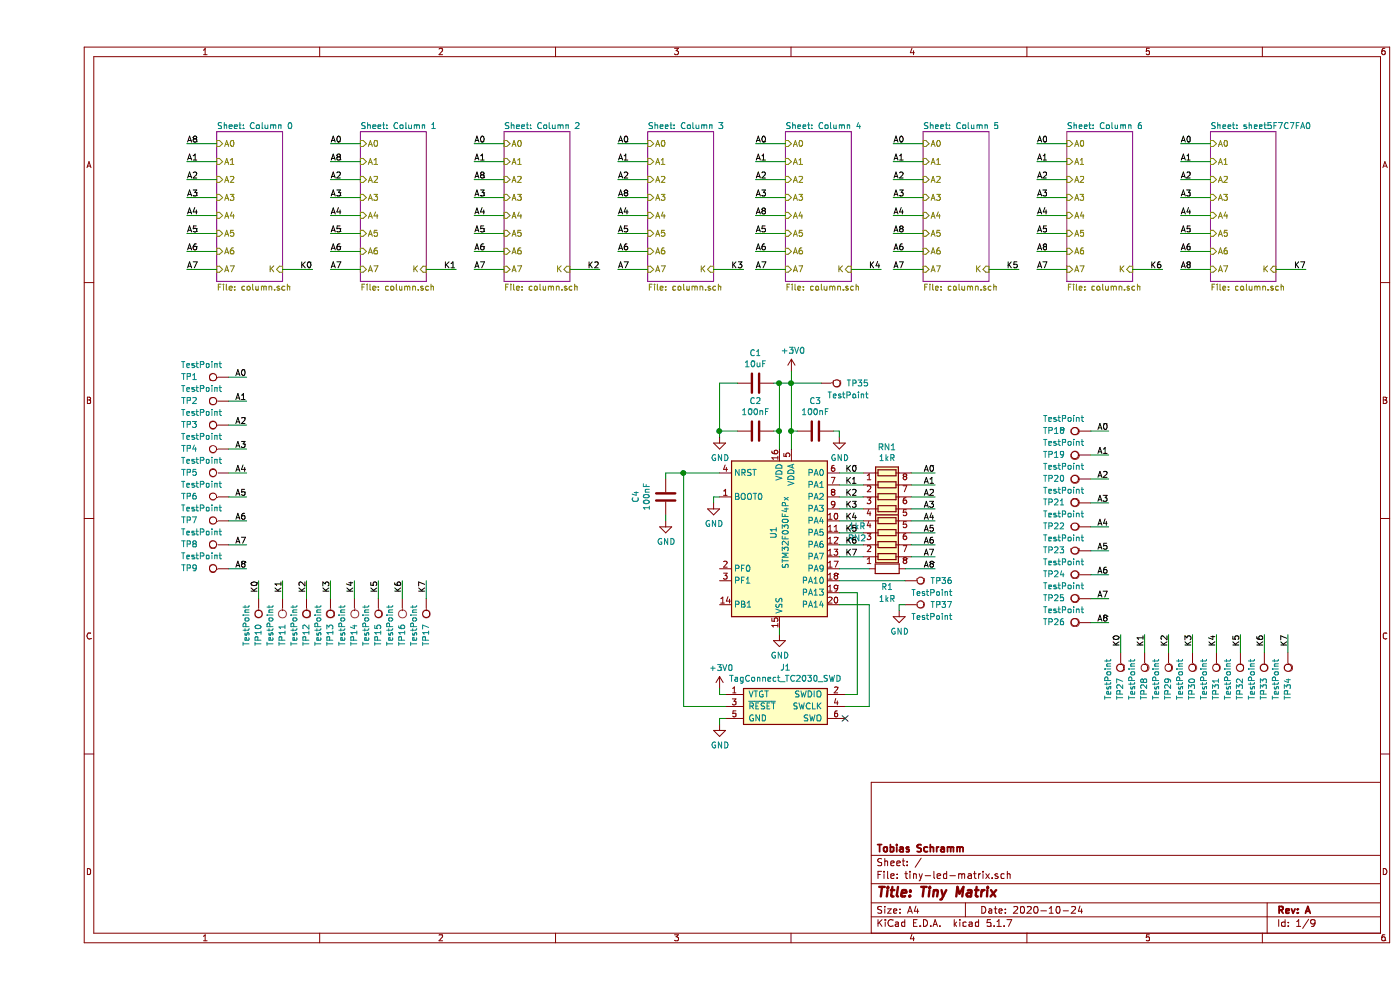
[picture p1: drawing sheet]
EESchema Schematic File Version 4
EELAYER 30 0
EELAYER END
$Descr A4 11693 8268
encoding utf-8
Sheet 1 9
Title "Tiny Matrix"
Date "2020-10-24"
Rev "A"
Comp "Tobias Schramm"
Comment1 ""
Comment2 ""
Comment3 ""
Comment4 ""
$EndDescr
$Sheet
S 1500 1100 550  1250
U 5F7BF8EE
F0 "Column 0" 50
F1 "column.sch" 50
F2 "A0" I L 1500 1200 50 
F3 "A1" I L 1500 1350 50 
F4 "A2" I L 1500 1500 50 
F5 "A3" I L 1500 1650 50 
F6 "A4" I L 1500 1800 50 
F7 "A5" I L 1500 1950 50 
F8 "A6" I L 1500 2100 50 
F9 "A7" I L 1500 2250 50 
F10 "K" I R 2050 2250 50 
$EndSheet
Wire Wire Line
	1500 1200 1250 1200
Text Label 1250 1200 0    50   ~ 0
A8
Wire Wire Line
	1500 1350 1250 1350
Text Label 1250 1350 0    50   ~ 0
A1
Wire Wire Line
	1500 1500 1250 1500
Text Label 1250 1500 0    50   ~ 0
A2
Wire Wire Line
	1500 1650 1250 1650
Text Label 1250 1650 0    50   ~ 0
A3
Wire Wire Line
	1500 1800 1250 1800
Text Label 1250 1800 0    50   ~ 0
A4
Wire Wire Line
	1500 1950 1250 1950
Text Label 1250 1950 0    50   ~ 0
A5
Wire Wire Line
	1500 2100 1250 2100
Text Label 1250 2100 0    50   ~ 0
A6
Wire Wire Line
	1500 2250 1250 2250
Text Label 1250 2250 0    50   ~ 0
A7
Wire Wire Line
	2050 2250 2300 2250
Text Label 2300 2250 2    50   ~ 0
K0
$Sheet
S 2700 1100 550  1250
U 5F7C0ACE
F0 "Column 1" 50
F1 "column.sch" 50
F2 "A0" I L 2700 1200 50 
F3 "A1" I L 2700 1350 50 
F4 "A2" I L 2700 1500 50 
F5 "A3" I L 2700 1650 50 
F6 "A4" I L 2700 1800 50 
F7 "A5" I L 2700 1950 50 
F8 "A6" I L 2700 2100 50 
F9 "A7" I L 2700 2250 50 
F10 "K" I R 3250 2250 50 
$EndSheet
Wire Wire Line
	2700 1200 2450 1200
Text Label 2450 1200 0    50   ~ 0
A0
Wire Wire Line
	2700 1350 2450 1350
Text Label 2450 1350 0    50   ~ 0
A8
Wire Wire Line
	2700 1500 2450 1500
Text Label 2450 1500 0    50   ~ 0
A2
Wire Wire Line
	2700 1650 2450 1650
Text Label 2450 1650 0    50   ~ 0
A3
Wire Wire Line
	2700 1800 2450 1800
Text Label 2450 1800 0    50   ~ 0
A4
Wire Wire Line
	2700 1950 2450 1950
Text Label 2450 1950 0    50   ~ 0
A5
Wire Wire Line
	2700 2100 2450 2100
Text Label 2450 2100 0    50   ~ 0
A6
Wire Wire Line
	2700 2250 2450 2250
Text Label 2450 2250 0    50   ~ 0
A7
Wire Wire Line
	3250 2250 3500 2250
Text Label 3500 2250 2    50   ~ 0
K1
$Sheet
S 3900 1100 550  1250
U 5F7C0E9B
F0 "Column 2" 50
F1 "column.sch" 50
F2 "A0" I L 3900 1200 50 
F3 "A1" I L 3900 1350 50 
F4 "A2" I L 3900 1500 50 
F5 "A3" I L 3900 1650 50 
F6 "A4" I L 3900 1800 50 
F7 "A5" I L 3900 1950 50 
F8 "A6" I L 3900 2100 50 
F9 "A7" I L 3900 2250 50 
F10 "K" I R 4450 2250 50 
$EndSheet
Wire Wire Line
	3900 1200 3650 1200
Text Label 3650 1200 0    50   ~ 0
A0
Wire Wire Line
	3900 1350 3650 1350
Text Label 3650 1350 0    50   ~ 0
A1
Wire Wire Line
	3900 1500 3650 1500
Text Label 3650 1500 0    50   ~ 0
A8
Wire Wire Line
	3900 1650 3650 1650
Text Label 3650 1650 0    50   ~ 0
A3
Wire Wire Line
	3900 1800 3650 1800
Text Label 3650 1800 0    50   ~ 0
A4
Wire Wire Line
	3900 1950 3650 1950
Text Label 3650 1950 0    50   ~ 0
A5
Wire Wire Line
	3900 2100 3650 2100
Text Label 3650 2100 0    50   ~ 0
A6
Wire Wire Line
	3900 2250 3650 2250
Text Label 3650 2250 0    50   ~ 0
A7
Wire Wire Line
	4450 2250 4700 2250
Text Label 4700 2250 2    50   ~ 0
K2
$Sheet
S 5100 1100 550  1250
U 5F7C1909
F0 "Column 3" 50
F1 "column.sch" 50
F2 "A0" I L 5100 1200 50 
F3 "A1" I L 5100 1350 50 
F4 "A2" I L 5100 1500 50 
F5 "A3" I L 5100 1650 50 
F6 "A4" I L 5100 1800 50 
F7 "A5" I L 5100 1950 50 
F8 "A6" I L 5100 2100 50 
F9 "A7" I L 5100 2250 50 
F10 "K" I R 5650 2250 50 
$EndSheet
Wire Wire Line
	5100 1200 4850 1200
Text Label 4850 1200 0    50   ~ 0
A0
Wire Wire Line
	5100 1350 4850 1350
Text Label 4850 1350 0    50   ~ 0
A1
Wire Wire Line
	5100 1500 4850 1500
Text Label 4850 1500 0    50   ~ 0
A2
Wire Wire Line
	5100 1650 4850 1650
Text Label 4850 1650 0    50   ~ 0
A8
Wire Wire Line
	5100 1800 4850 1800
Text Label 4850 1800 0    50   ~ 0
A4
Wire Wire Line
	5100 1950 4850 1950
Text Label 4850 1950 0    50   ~ 0
A5
Wire Wire Line
	5100 2100 4850 2100
Text Label 4850 2100 0    50   ~ 0
A6
Wire Wire Line
	5100 2250 4850 2250
Text Label 4850 2250 0    50   ~ 0
A7
Wire Wire Line
	5650 2250 5900 2250
Text Label 5900 2250 2    50   ~ 0
K3
$Sheet
S 6250 1100 550  1250
U 5F7C241C
F0 "Column 4" 50
F1 "column.sch" 50
F2 "A0" I L 6250 1200 50 
F3 "A1" I L 6250 1350 50 
F4 "A2" I L 6250 1500 50 
F5 "A3" I L 6250 1650 50 
F6 "A4" I L 6250 1800 50 
F7 "A5" I L 6250 1950 50 
F8 "A6" I L 6250 2100 50 
F9 "A7" I L 6250 2250 50 
F10 "K" I R 6800 2250 50 
$EndSheet
Wire Wire Line
	6250 1200 6000 1200
Text Label 6000 1200 0    50   ~ 0
A0
Wire Wire Line
	6250 1350 6000 1350
Text Label 6000 1350 0    50   ~ 0
A1
Wire Wire Line
	6250 1500 6000 1500
Text Label 6000 1500 0    50   ~ 0
A2
Wire Wire Line
	6250 1650 6000 1650
Text Label 6000 1650 0    50   ~ 0
A3
Wire Wire Line
	6250 1800 6000 1800
Text Label 6000 1800 0    50   ~ 0
A8
Wire Wire Line
	6250 1950 6000 1950
Text Label 6000 1950 0    50   ~ 0
A5
Wire Wire Line
	6250 2100 6000 2100
Text Label 6000 2100 0    50   ~ 0
A6
Wire Wire Line
	6250 2250 6000 2250
Text Label 6000 2250 0    50   ~ 0
A7
Wire Wire Line
	6800 2250 7050 2250
Text Label 7050 2250 2    50   ~ 0
K4
$Sheet
S 7400 1100 550  1250
U 5F7C324C
F0 "Column 5" 50
F1 "column.sch" 50
F2 "A0" I L 7400 1200 50 
F3 "A1" I L 7400 1350 50 
F4 "A2" I L 7400 1500 50 
F5 "A3" I L 7400 1650 50 
F6 "A4" I L 7400 1800 50 
F7 "A5" I L 7400 1950 50 
F8 "A6" I L 7400 2100 50 
F9 "A7" I L 7400 2250 50 
F10 "K" I R 7950 2250 50 
$EndSheet
Wire Wire Line
	7400 1200 7150 1200
Text Label 7150 1200 0    50   ~ 0
A0
Wire Wire Line
	7400 1350 7150 1350
Text Label 7150 1350 0    50   ~ 0
A1
Wire Wire Line
	7400 1500 7150 1500
Text Label 7150 1500 0    50   ~ 0
A2
Wire Wire Line
	7400 1650 7150 1650
Text Label 7150 1650 0    50   ~ 0
A3
Wire Wire Line
	7400 1800 7150 1800
Text Label 7150 1800 0    50   ~ 0
A4
Wire Wire Line
	7400 1950 7150 1950
Text Label 7150 1950 0    50   ~ 0
A8
Wire Wire Line
	7400 2100 7150 2100
Text Label 7150 2100 0    50   ~ 0
A6
Wire Wire Line
	7400 2250 7150 2250
Text Label 7150 2250 0    50   ~ 0
A7
Wire Wire Line
	7950 2250 8200 2250
Text Label 8200 2250 2    50   ~ 0
K5
$Sheet
S 8600 1100 550  1250
U 5F7C47F7
F0 "Column 6" 50
F1 "column.sch" 50
F2 "A0" I L 8600 1200 50 
F3 "A1" I L 8600 1350 50 
F4 "A2" I L 8600 1500 50 
F5 "A3" I L 8600 1650 50 
F6 "A4" I L 8600 1800 50 
F7 "A5" I L 8600 1950 50 
F8 "A6" I L 8600 2100 50 
F9 "A7" I L 8600 2250 50 
F10 "K" I R 9150 2250 50 
$EndSheet
Wire Wire Line
	8600 1200 8350 1200
Text Label 8350 1200 0    50   ~ 0
A0
Wire Wire Line
	8600 1350 8350 1350
Text Label 8350 1350 0    50   ~ 0
A1
Wire Wire Line
	8600 1500 8350 1500
Text Label 8350 1500 0    50   ~ 0
A2
Wire Wire Line
	8600 1650 8350 1650
Text Label 8350 1650 0    50   ~ 0
A3
Wire Wire Line
	8600 1800 8350 1800
Text Label 8350 1800 0    50   ~ 0
A4
Wire Wire Line
	8600 1950 8350 1950
Text Label 8350 1950 0    50   ~ 0
A5
Wire Wire Line
	8600 2100 8350 2100
Text Label 8350 2100 0    50   ~ 0
A8
Wire Wire Line
	8600 2250 8350 2250
Text Label 8350 2250 0    50   ~ 0
A7
Wire Wire Line
	9150 2250 9400 2250
Text Label 9400 2250 2    50   ~ 0
K6
$Sheet
S 9800 1100 550  1250
U 5F7C7FAB
F0 "sheet5F7C7FA0" 50
F1 "column.sch" 50
F2 "A0" I L 9800 1200 50 
F3 "A1" I L 9800 1350 50 
F4 "A2" I L 9800 1500 50 
F5 "A3" I L 9800 1650 50 
F6 "A4" I L 9800 1800 50 
F7 "A5" I L 9800 1950 50 
F8 "A6" I L 9800 2100 50 
F9 "A7" I L 9800 2250 50 
F10 "K" I R 10350 2250 50 
$EndSheet
Wire Wire Line
	9800 1200 9550 1200
Text Label 9550 1200 0    50   ~ 0
A0
Wire Wire Line
	9800 1350 9550 1350
Text Label 9550 1350 0    50   ~ 0
A1
Wire Wire Line
	9800 1500 9550 1500
Text Label 9550 1500 0    50   ~ 0
A2
Wire Wire Line
	9800 1650 9550 1650
Text Label 9550 1650 0    50   ~ 0
A3
Wire Wire Line
	9800 1800 9550 1800
Text Label 9550 1800 0    50   ~ 0
A4
Wire Wire Line
	9800 1950 9550 1950
Text Label 9550 1950 0    50   ~ 0
A5
Wire Wire Line
	9800 2100 9550 2100
Text Label 9550 2100 0    50   ~ 0
A6
Wire Wire Line
	9800 2250 9550 2250
Text Label 9550 2250 0    50   ~ 0
A8
Wire Wire Line
	10350 2250 10600 2250
Text Label 10600 2250 2    50   ~ 0
K7
$Comp
L Connector:TestPoint TP1
U 1 1
P 1600 3150
F 0 "TP1" V 1600 3550 50  0000 R CNN
F 1 "TestPoint" V 1700 3550 50  0000 R CNN
F 2 "TestPoint:TestPoint_Pad_D1.0mm" H 1800 3150 50  0001 C CNN
F 3 "~" H 1800 3150 50  0001 C CNN
	1    1600 3150
	0    -1   -1   0   
$EndComp
Wire Wire Line
	1600 3150 1750 3150
Text Label 1750 3150 2    50   ~ 0
A0
$Comp
L Connector:TestPoint TP2
U 1 1
P 1600 3350
F 0 "TP2" V 1600 3750 50  0000 R CNN
F 1 "TestPoint" V 1700 3750 50  0000 R CNN
F 2 "TestPoint:TestPoint_Pad_D1.0mm" H 1800 3350 50  0001 C CNN
F 3 "~" H 1800 3350 50  0001 C CNN
	1    1600 3350
	0    -1   -1   0   
$EndComp
Wire Wire Line
	1600 3350 1750 3350
Text Label 1750 3350 2    50   ~ 0
A1
$Comp
L Connector:TestPoint TP3
U 1 1
P 1600 3550
F 0 "TP3" V 1600 3950 50  0000 R CNN
F 1 "TestPoint" V 1700 3950 50  0000 R CNN
F 2 "TestPoint:TestPoint_Pad_D1.0mm" H 1800 3550 50  0001 C CNN
F 3 "~" H 1800 3550 50  0001 C CNN
	1    1600 3550
	0    -1   -1   0   
$EndComp
Wire Wire Line
	1600 3550 1750 3550
Text Label 1750 3550 2    50   ~ 0
A2
$Comp
L Connector:TestPoint TP4
U 1 1
P 1600 3750
F 0 "TP4" V 1600 4150 50  0000 R CNN
F 1 "TestPoint" V 1700 4150 50  0000 R CNN
F 2 "TestPoint:TestPoint_Pad_D1.0mm" H 1800 3750 50  0001 C CNN
F 3 "~" H 1800 3750 50  0001 C CNN
	1    1600 3750
	0    -1   -1   0   
$EndComp
Wire Wire Line
	1600 3750 1750 3750
Text Label 1750 3750 2    50   ~ 0
A3
$Comp
L Connector:TestPoint TP5
U 1 1
P 1600 3950
F 0 "TP5" V 1600 4350 50  0000 R CNN
F 1 "TestPoint" V 1700 4350 50  0000 R CNN
F 2 "TestPoint:TestPoint_Pad_D1.0mm" H 1800 3950 50  0001 C CNN
F 3 "~" H 1800 3950 50  0001 C CNN
	1    1600 3950
	0    -1   -1   0   
$EndComp
Wire Wire Line
	1600 3950 1750 3950
Text Label 1750 3950 2    50   ~ 0
A4
$Comp
L Connector:TestPoint TP6
U 1 1
P 1600 4150
F 0 "TP6" V 1600 4550 50  0000 R CNN
F 1 "TestPoint" V 1700 4550 50  0000 R CNN
F 2 "TestPoint:TestPoint_Pad_D1.0mm" H 1800 4150 50  0001 C CNN
F 3 "~" H 1800 4150 50  0001 C CNN
	1    1600 4150
	0    -1   -1   0   
$EndComp
Wire Wire Line
	1600 4150 1750 4150
Text Label 1750 4150 2    50   ~ 0
A5
$Comp
L Connector:TestPoint TP7
U 1 1
P 1600 4350
F 0 "TP7" V 1600 4750 50  0000 R CNN
F 1 "TestPoint" V 1700 4750 50  0000 R CNN
F 2 "TestPoint:TestPoint_Pad_D1.0mm" H 1800 4350 50  0001 C CNN
F 3 "~" H 1800 4350 50  0001 C CNN
	1    1600 4350
	0    -1   -1   0   
$EndComp
Wire Wire Line
	1600 4350 1750 4350
Text Label 1750 4350 2    50   ~ 0
A6
$Comp
L Connector:TestPoint TP8
U 1 1
P 1600 4550
F 0 "TP8" V 1600 4950 50  0000 R CNN
F 1 "TestPoint" V 1700 4950 50  0000 R CNN
F 2 "TestPoint:TestPoint_Pad_D1.0mm" H 1800 4550 50  0001 C CNN
F 3 "~" H 1800 4550 50  0001 C CNN
	1    1600 4550
	0    -1   -1   0   
$EndComp
Wire Wire Line
	1600 4550 1750 4550
Text Label 1750 4550 2    50   ~ 0
A7
$Comp
L Connector:TestPoint TP9
U 1 1
P 1600 4750
F 0 "TP9" V 1600 5150 50  0000 R CNN
F 1 "TestPoint" V 1700 5150 50  0000 R CNN
F 2 "TestPoint:TestPoint_Pad_D1.0mm" H 1800 4750 50  0001 C CNN
F 3 "~" H 1800 4750 50  0001 C CNN
	1    1600 4750
	0    -1   -1   0   
$EndComp
Wire Wire Line
	1600 4750 1750 4750
Text Label 1750 4750 2    50   ~ 0
A8
$Comp
L Connector:TestPoint TP10
U 1 1
P 1850 5000
F 0 "TP10" V 1850 5400 50  0000 R CNN
F 1 "TestPoint" V 1950 5400 50  0000 R CNN
F 2 "TestPoint:TestPoint_Pad_D1.0mm" H 2050 5000 50  0001 C CNN
F 3 "~" H 2050 5000 50  0001 C CNN
	1    1850 5000
	-1   0    0    1   
$EndComp
Wire Wire Line
	1850 5000 1850 4850
Text Label 1850 4850 3    50   ~ 0
K0
$Comp
L Connector:TestPoint TP11
U 1 1
P 2050 5000
F 0 "TP11" V 2050 5400 50  0000 R CNN
F 1 "TestPoint" V 2150 5400 50  0000 R CNN
F 2 "TestPoint:TestPoint_Pad_D1.0mm" H 2250 5000 50  0001 C CNN
F 3 "~" H 2250 5000 50  0001 C CNN
	1    2050 5000
	-1   0    0    1   
$EndComp
Wire Wire Line
	2050 5000 2050 4850
Text Label 2050 4850 3    50   ~ 0
K1
$Comp
L Connector:TestPoint TP12
U 1 1
P 2250 5000
F 0 "TP12" V 2250 5400 50  0000 R CNN
F 1 "TestPoint" V 2350 5400 50  0000 R CNN
F 2 "TestPoint:TestPoint_Pad_D1.0mm" H 2450 5000 50  0001 C CNN
F 3 "~" H 2450 5000 50  0001 C CNN
	1    2250 5000
	-1   0    0    1   
$EndComp
Wire Wire Line
	2250 5000 2250 4850
Text Label 2250 4850 3    50   ~ 0
K2
$Comp
L Connector:TestPoint TP13
U 1 1
P 2450 5000
F 0 "TP13" V 2450 5400 50  0000 R CNN
F 1 "TestPoint" V 2550 5400 50  0000 R CNN
F 2 "TestPoint:TestPoint_Pad_D1.0mm" H 2650 5000 50  0001 C CNN
F 3 "~" H 2650 5000 50  0001 C CNN
	1    2450 5000
	-1   0    0    1   
$EndComp
Wire Wire Line
	2450 5000 2450 4850
Text Label 2450 4850 3    50   ~ 0
K3
$Comp
L Connector:TestPoint TP14
U 1 1
P 2650 5000
F 0 "TP14" V 2650 5400 50  0000 R CNN
F 1 "TestPoint" V 2750 5400 50  0000 R CNN
F 2 "TestPoint:TestPoint_Pad_D1.0mm" H 2850 5000 50  0001 C CNN
F 3 "~" H 2850 5000 50  0001 C CNN
	1    2650 5000
	-1   0    0    1   
$EndComp
Wire Wire Line
	2650 5000 2650 4850
Text Label 2650 4850 3    50   ~ 0
K4
$Comp
L Connector:TestPoint TP15
U 1 1
P 2850 5000
F 0 "TP15" V 2850 5400 50  0000 R CNN
F 1 "TestPoint" V 2950 5400 50  0000 R CNN
F 2 "TestPoint:TestPoint_Pad_D1.0mm" H 3050 5000 50  0001 C CNN
F 3 "~" H 3050 5000 50  0001 C CNN
	1    2850 5000
	-1   0    0    1   
$EndComp
Wire Wire Line
	2850 5000 2850 4850
Text Label 2850 4850 3    50   ~ 0
K5
$Comp
L Connector:TestPoint TP16
U 1 1
P 3050 5000
F 0 "TP16" V 3050 5400 50  0000 R CNN
F 1 "TestPoint" V 3150 5400 50  0000 R CNN
F 2 "TestPoint:TestPoint_Pad_D1.0mm" H 3250 5000 50  0001 C CNN
F 3 "~" H 3250 5000 50  0001 C CNN
	1    3050 5000
	-1   0    0    1   
$EndComp
Wire Wire Line
	3050 5000 3050 4850
Text Label 3050 4850 3    50   ~ 0
K6
$Comp
L Connector:TestPoint TP17
U 1 1
P 3250 5000
F 0 "TP17" V 3250 5400 50  0000 R CNN
F 1 "TestPoint" V 3350 5400 50  0000 R CNN
F 2 "TestPoint:TestPoint_Pad_D1.0mm" H 3450 5000 50  0001 C CNN
F 3 "~" H 3450 5000 50  0001 C CNN
	1    3250 5000
	-1   0    0    1   
$EndComp
Wire Wire Line
	3250 5000 3250 4850
Text Label 3250 4850 3    50   ~ 0
K7
$Comp
L MCU_ST_STM32F0:STM32F030F4Px U1
U 1 1
P 6200 4450
F 0 "U1" V 6150 4450 50  0000 C CNN
F 1 "STM32F030F4Px" V 6250 4450 50  0000 C CNN
F 2 "Package_SO:TSSOP-20_4.4x6.5mm_P0.65mm" H 5800 3750 50  0001 R CNN
F 3 "http://www.st.com/st-web-ui/static/active/en/resource/technical/document/datasheet/DM00088500.pdf" H 6200 4450 50  0001 C CNN
F 4 "C89040" H 6200 4450 50  0001 C CNN "LCSC"
	1    6200 4450
	1    0    0    -1  
$EndComp
$Comp
L Device:R_Pack04 RN1
U 1 1
P 7100 4150
F 0 "RN1" V 6683 4150 50  0000 C CNN
F 1 "1kR" V 6774 4150 50  0000 C CNN
F 2 "Resistor_SMD:R_Array_Concave_4x0402" V 7375 4150 50  0001 C CNN
F 3 "~" H 7100 4150 50  0001 C CNN
F 4 "C25726" V 7100 4150 50  0001 C CNN "LCSC"
	1    7100 4150
	0    1    1    0   
$EndComp
$Comp
L Device:R_Pack04 RN2
U 1 1
P 7100 4450
F 0 "RN2" V 7050 4200 50  0000 C CNN
F 1 "1kR" V 7150 4200 50  0000 C CNN
F 2 "Resistor_SMD:R_Array_Concave_4x0402" V 7375 4450 50  0001 C CNN
F 3 "~" H 7100 4450 50  0001 C CNN
F 4 "C25726" V 7100 4450 50  0001 C CNN "LCSC"
	1    7100 4450
	0    1    -1   0   
$EndComp
Text Label 6750 3950 0    50   ~ 0
K0
Wire Wire Line
	6700 3950 6900 3950
Text Label 6750 4050 0    50   ~ 0
K1
Wire Wire Line
	6700 4050 6900 4050
Text Label 6750 4150 0    50   ~ 0
K2
Wire Wire Line
	6700 4150 6900 4150
Text Label 6750 4250 0    50   ~ 0
K3
Wire Wire Line
	6700 4250 6900 4250
Text Label 6750 4350 0    50   ~ 0
K4
Wire Wire Line
	6700 4350 6900 4350
Text Label 6750 4450 0    50   ~ 0
K5
Wire Wire Line
	6700 4450 6900 4450
Text Label 6750 4550 0    50   ~ 0
K6
Wire Wire Line
	6700 4550 6900 4550
Text Label 6750 4650 0    50   ~ 0
K7
Wire Wire Line
	6700 4650 6900 4650
$Comp
L Device:R R1
U 1 1
P 7100 4750
F 0 "R1" V 7250 4750 50  0000 C CNN
F 1 "1kR" V 7350 4750 50  0000 C CNN
F 2 "Resistor_SMD:R_0402_1005Metric" V 7030 4750 50  0001 C CNN
F 3 "~" H 7100 4750 50  0001 C CNN
F 4 "C11702" V 7100 4750 50  0001 C CNN "LCSC"
	1    7100 4750
	0    -1   1    0   
$EndComp
Wire Wire Line
	6950 4750 6700 4750
Wire Wire Line
	7300 3950 7500 3950
Text Label 7500 3950 2    50   ~ 0
A0
Wire Wire Line
	7300 4050 7500 4050
Text Label 7500 4050 2    50   ~ 0
A1
Wire Wire Line
	7300 4150 7500 4150
Text Label 7500 4150 2    50   ~ 0
A2
Wire Wire Line
	7300 4250 7500 4250
Text Label 7500 4250 2    50   ~ 0
A3
Wire Wire Line
	7300 4350 7500 4350
Text Label 7500 4350 2    50   ~ 0
A4
Wire Wire Line
	7300 4450 7500 4450
Text Label 7500 4450 2    50   ~ 0
A5
Wire Wire Line
	7300 4550 7500 4550
Text Label 7500 4550 2    50   ~ 0
A6
Wire Wire Line
	7300 4650 7500 4650
Text Label 7500 4650 2    50   ~ 0
A7
Text Label 7500 4750 2    50   ~ 0
A8
Wire Wire Line
	7250 4750 7500 4750
$Comp
L Connector:TestPoint TP18
U 1 1
P 8800 3600
F 0 "TP18" V 8800 4000 50  0000 R CNN
F 1 "TestPoint" V 8900 4000 50  0000 R CNN
F 2 "TestPoint:TestPoint_Pad_D1.0mm" H 9000 3600 50  0001 C CNN
F 3 "~" H 9000 3600 50  0001 C CNN
	1    8800 3600
	0    -1   -1   0   
$EndComp
Wire Wire Line
	8800 3600 8950 3600
Text Label 8950 3600 2    50   ~ 0
A0
$Comp
L Connector:TestPoint TP19
U 1 1
P 8800 3800
F 0 "TP19" V 8800 4200 50  0000 R CNN
F 1 "TestPoint" V 8900 4200 50  0000 R CNN
F 2 "TestPoint:TestPoint_Pad_D1.0mm" H 9000 3800 50  0001 C CNN
F 3 "~" H 9000 3800 50  0001 C CNN
	1    8800 3800
	0    -1   -1   0   
$EndComp
Wire Wire Line
	8800 3800 8950 3800
Text Label 8950 3800 2    50   ~ 0
A1
$Comp
L Connector:TestPoint TP20
U 1 1
P 8800 4000
F 0 "TP20" V 8800 4400 50  0000 R CNN
F 1 "TestPoint" V 8900 4400 50  0000 R CNN
F 2 "TestPoint:TestPoint_Pad_D1.0mm" H 9000 4000 50  0001 C CNN
F 3 "~" H 9000 4000 50  0001 C CNN
	1    8800 4000
	0    -1   -1   0   
$EndComp
Wire Wire Line
	8800 4000 8950 4000
Text Label 8950 4000 2    50   ~ 0
A2
$Comp
L Connector:TestPoint TP21
U 1 1
P 8800 4200
F 0 "TP21" V 8800 4600 50  0000 R CNN
F 1 "TestPoint" V 8900 4600 50  0000 R CNN
F 2 "TestPoint:TestPoint_Pad_D1.0mm" H 9000 4200 50  0001 C CNN
F 3 "~" H 9000 4200 50  0001 C CNN
	1    8800 4200
	0    -1   -1   0   
$EndComp
Wire Wire Line
	8800 4200 8950 4200
Text Label 8950 4200 2    50   ~ 0
A3
$Comp
L Connector:TestPoint TP22
U 1 1
P 8800 4400
F 0 "TP22" V 8800 4800 50  0000 R CNN
F 1 "TestPoint" V 8900 4800 50  0000 R CNN
F 2 "TestPoint:TestPoint_Pad_D1.0mm" H 9000 4400 50  0001 C CNN
F 3 "~" H 9000 4400 50  0001 C CNN
	1    8800 4400
	0    -1   -1   0   
$EndComp
Wire Wire Line
	8800 4400 8950 4400
Text Label 8950 4400 2    50   ~ 0
A4
$Comp
L Connector:TestPoint TP23
U 1 1
P 8800 4600
F 0 "TP23" V 8800 5000 50  0000 R CNN
F 1 "TestPoint" V 8900 5000 50  0000 R CNN
F 2 "TestPoint:TestPoint_Pad_D1.0mm" H 9000 4600 50  0001 C CNN
F 3 "~" H 9000 4600 50  0001 C CNN
	1    8800 4600
	0    -1   -1   0   
$EndComp
Wire Wire Line
	8800 4600 8950 4600
Text Label 8950 4600 2    50   ~ 0
A5
$Comp
L Connector:TestPoint TP24
U 1 1
P 8800 4800
F 0 "TP24" V 8800 5200 50  0000 R CNN
F 1 "TestPoint" V 8900 5200 50  0000 R CNN
F 2 "TestPoint:TestPoint_Pad_D1.0mm" H 9000 4800 50  0001 C CNN
F 3 "~" H 9000 4800 50  0001 C CNN
	1    8800 4800
	0    -1   -1   0   
$EndComp
Wire Wire Line
	8800 4800 8950 4800
Text Label 8950 4800 2    50   ~ 0
A6
$Comp
L Connector:TestPoint TP25
U 1 1
P 8800 5000
F 0 "TP25" V 8800 5400 50  0000 R CNN
F 1 "TestPoint" V 8900 5400 50  0000 R CNN
F 2 "TestPoint:TestPoint_Pad_D1.0mm" H 9000 5000 50  0001 C CNN
F 3 "~" H 9000 5000 50  0001 C CNN
	1    8800 5000
	0    -1   -1   0   
$EndComp
Wire Wire Line
	8800 5000 8950 5000
Text Label 8950 5000 2    50   ~ 0
A7
$Comp
L Connector:TestPoint TP26
U 1 1
P 8800 5200
F 0 "TP26" V 8800 5600 50  0000 R CNN
F 1 "TestPoint" V 8900 5600 50  0000 R CNN
F 2 "TestPoint:TestPoint_Pad_D1.0mm" H 9000 5200 50  0001 C CNN
F 3 "~" H 9000 5200 50  0001 C CNN
	1    8800 5200
	0    -1   -1   0   
$EndComp
Wire Wire Line
	8800 5200 8950 5200
Text Label 8950 5200 2    50   ~ 0
A8
$Comp
L Connector:TestPoint TP27
U 1 1
P 9050 5450
F 0 "TP27" V 9050 5850 50  0000 R CNN
F 1 "TestPoint" V 9150 5850 50  0000 R CNN
F 2 "TestPoint:TestPoint_Pad_D1.0mm" H 9250 5450 50  0001 C CNN
F 3 "~" H 9250 5450 50  0001 C CNN
	1    9050 5450
	-1   0    0    1   
$EndComp
Wire Wire Line
	9050 5450 9050 5300
Text Label 9050 5300 3    50   ~ 0
K0
$Comp
L Connector:TestPoint TP28
U 1 1
P 9250 5450
F 0 "TP28" V 9250 5850 50  0000 R CNN
F 1 "TestPoint" V 9350 5850 50  0000 R CNN
F 2 "TestPoint:TestPoint_Pad_D1.0mm" H 9450 5450 50  0001 C CNN
F 3 "~" H 9450 5450 50  0001 C CNN
	1    9250 5450
	-1   0    0    1   
$EndComp
Wire Wire Line
	9250 5450 9250 5300
Text Label 9250 5300 3    50   ~ 0
K1
$Comp
L Connector:TestPoint TP29
U 1 1
P 9450 5450
F 0 "TP29" V 9450 5850 50  0000 R CNN
F 1 "TestPoint" V 9550 5850 50  0000 R CNN
F 2 "TestPoint:TestPoint_Pad_D1.0mm" H 9650 5450 50  0001 C CNN
F 3 "~" H 9650 5450 50  0001 C CNN
	1    9450 5450
	-1   0    0    1   
$EndComp
Wire Wire Line
	9450 5450 9450 5300
Text Label 9450 5300 3    50   ~ 0
K2
$Comp
L Connector:TestPoint TP30
U 1 1
P 9650 5450
F 0 "TP30" V 9650 5850 50  0000 R CNN
F 1 "TestPoint" V 9750 5850 50  0000 R CNN
F 2 "TestPoint:TestPoint_Pad_D1.0mm" H 9850 5450 50  0001 C CNN
F 3 "~" H 9850 5450 50  0001 C CNN
	1    9650 5450
	-1   0    0    1   
$EndComp
Wire Wire Line
	9650 5450 9650 5300
Text Label 9650 5300 3    50   ~ 0
K3
$Comp
L Connector:TestPoint TP31
U 1 1
P 9850 5450
F 0 "TP31" V 9850 5850 50  0000 R CNN
F 1 "TestPoint" V 9950 5850 50  0000 R CNN
F 2 "TestPoint:TestPoint_Pad_D1.0mm" H 10050 5450 50  0001 C CNN
F 3 "~" H 10050 5450 50  0001 C CNN
	1    9850 5450
	-1   0    0    1   
$EndComp
Wire Wire Line
	9850 5450 9850 5300
Text Label 9850 5300 3    50   ~ 0
K4
$Comp
L Connector:TestPoint TP32
U 1 1
P 10050 5450
F 0 "TP32" V 10050 5850 50  0000 R CNN
F 1 "TestPoint" V 10150 5850 50  0000 R CNN
F 2 "TestPoint:TestPoint_Pad_D1.0mm" H 10250 5450 50  0001 C CNN
F 3 "~" H 10250 5450 50  0001 C CNN
	1    10050 5450
	-1   0    0    1   
$EndComp
Wire Wire Line
	10050 5450 10050 5300
Text Label 10050 5300 3    50   ~ 0
K5
$Comp
L Connector:TestPoint TP33
U 1 1
P 10250 5450
F 0 "TP33" V 10250 5850 50  0000 R CNN
F 1 "TestPoint" V 10350 5850 50  0000 R CNN
F 2 "TestPoint:TestPoint_Pad_D1.0mm" H 10450 5450 50  0001 C CNN
F 3 "~" H 10450 5450 50  0001 C CNN
	1    10250 5450
	-1   0    0    1   
$EndComp
Wire Wire Line
	10250 5450 10250 5300
Text Label 10250 5300 3    50   ~ 0
K6
$Comp
L Connector:TestPoint TP34
U 1 1
P 10450 5450
F 0 "TP34" V 10450 5850 50  0000 R CNN
F 1 "TestPoint" V 10550 5850 50  0000 R CNN
F 2 "TestPoint:TestPoint_Pad_D1.0mm" H 10650 5450 50  0001 C CNN
F 3 "~" H 10650 5450 50  0001 C CNN
	1    10450 5450
	-1   0    0    1   
$EndComp
Wire Wire Line
	10450 5450 10450 5300
Text Label 10450 5300 3    50   ~ 0
K7
$Comp
L Device:C C3
U 1 1
P 6500 3600
F 0 "C3" V 6248 3600 50  0000 C CNN
F 1 "100nF" V 6339 3600 50  0000 C CNN
F 2 "Capacitor_SMD:C_0402_1005Metric" H 6538 3450 50  0001 C CNN
F 3 "~" H 6500 3600 50  0001 C CNN
F 4 "C1525" V 6500 3600 50  0001 C CNN "LCSC"
	1    6500 3600
	0    1    1    0   
$EndComp
$Comp
L Device:C C2
U 1 1
P 6000 3600
F 0 "C2" V 5748 3600 50  0000 C CNN
F 1 "100nF" V 5839 3600 50  0000 C CNN
F 2 "Capacitor_SMD:C_0402_1005Metric" H 6038 3450 50  0001 C CNN
F 3 "~" H 6000 3600 50  0001 C CNN
F 4 "C1525" V 6000 3600 50  0001 C CNN "LCSC"
	1    6000 3600
	0    1    1    0   
$EndComp
Wire Wire Line
	6300 3750 6300 3600
Wire Wire Line
	6300 3600 6350 3600
Wire Wire Line
	6200 3750 6200 3600
Wire Wire Line
	6200 3600 6150 3600
$Comp
L power:GND #PWR0101
U 1 1
P 6700 3650
F 0 "#PWR0101" H 6700 3400 50  0001 C CNN
F 1 "GND" H 6705 3477 50  0000 C CNN
F 2 "" H 6700 3650 50  0001 C CNN
F 3 "" H 6700 3650 50  0001 C CNN
	1    6700 3650
	1    0    0    -1  
$EndComp
Wire Wire Line
	6700 3650 6700 3600
Wire Wire Line
	6700 3600 6650 3600
$Comp
L power:GND #PWR0102
U 1 1
P 5700 3650
F 0 "#PWR0102" H 5700 3400 50  0001 C CNN
F 1 "GND" H 5705 3477 50  0000 C CNN
F 2 "" H 5700 3650 50  0001 C CNN
F 3 "" H 5700 3650 50  0001 C CNN
	1    5700 3650
	1    0    0    -1  
$EndComp
Wire Wire Line
	5700 3650 5700 3600
Wire Wire Line
	5700 3600 5850 3600
$Comp
L Device:C C1
U 1 1
P 6000 3200
F 0 "C1" V 5748 3200 50  0000 C CNN
F 1 "10uF" V 5839 3200 50  0000 C CNN
F 2 "Capacitor_SMD:C_0402_1005Metric" H 6038 3050 50  0001 C CNN
F 3 "~" H 6000 3200 50  0001 C CNN
F 4 "C15525" V 6000 3200 50  0001 C CNN "LCSC"
	1    6000 3200
	0    1    1    0   
$EndComp
Wire Wire Line
	5850 3200 5700 3200
Wire Wire Line
	5700 3200 5700 3600
Connection ~ 5700 3600
Wire Wire Line
	6150 3200 6200 3200
Wire Wire Line
	6200 3200 6200 3600
Connection ~ 6200 3600
Wire Wire Line
	6300 3600 6300 3200
Wire Wire Line
	6300 3200 6200 3200
Connection ~ 6300 3600
Connection ~ 6200 3200
$Comp
L power:+3V0 #PWR0103
U 1 1
P 6300 3100
F 0 "#PWR0103" H 6300 2950 50  0001 C CNN
F 1 "+3V0" H 6315 3273 50  0000 C CNN
F 2 "" H 6300 3100 50  0001 C CNN
F 3 "" H 6300 3100 50  0001 C CNN
	1    6300 3100
	1    0    0    -1  
$EndComp
Wire Wire Line
	6300 3100 6300 3200
Connection ~ 6300 3200
$Comp
L Connector_TagConnect:TagConnect_TC2030_SWD J1
U 1 1
P 6250 5900
F 0 "J1" H 6250 6225 50  0000 C CNN
F 1 "TagConnect_TC2030_SWD" H 6250 6134 50  0000 C CNN
F 2 "Connector:Tag-Connect_TC2030-IDC-NL_2x03_P1.27mm_Vertical" H 6250 5900 50  0001 C CNN
F 3 "" H 6250 5900 50  0001 C CNN
	1    6250 5900
	1    0    0    -1  
$EndComp
Wire Wire Line
	6750 5800 6850 5800
Wire Wire Line
	6850 5800 6850 4950
Wire Wire Line
	6850 4950 6700 4950
Wire Wire Line
	6700 5050 6950 5050
Wire Wire Line
	6950 5050 6950 5900
Wire Wire Line
	6950 5900 6750 5900
NoConn ~ 6750 6000
$Comp
L power:GND #PWR0104
U 1 1
P 5700 6050
F 0 "#PWR0104" H 5700 5800 50  0001 C CNN
F 1 "GND" H 5705 5877 50  0000 C CNN
F 2 "" H 5700 6050 50  0001 C CNN
F 3 "" H 5700 6050 50  0001 C CNN
	1    5700 6050
	1    0    0    -1  
$EndComp
Wire Wire Line
	5700 6050 5700 6000
Wire Wire Line
	5700 6000 5750 6000
$Comp
L power:+3V0 #PWR0105
U 1 1
P 5700 5750
F 0 "#PWR0105" H 5700 5600 50  0001 C CNN
F 1 "+3V0" H 5715 5923 50  0000 C CNN
F 2 "" H 5700 5750 50  0001 C CNN
F 3 "" H 5700 5750 50  0001 C CNN
	1    5700 5750
	1    0    0    -1  
$EndComp
Wire Wire Line
	5700 5750 5700 5800
Wire Wire Line
	5700 5800 5750 5800
Wire Wire Line
	5750 5900 5400 5900
Wire Wire Line
	5400 5900 5400 3950
Wire Wire Line
	5400 3950 5700 3950
$Comp
L power:GND #PWR0106
U 1 1
P 5650 4200
F 0 "#PWR0106" H 5650 3950 50  0001 C CNN
F 1 "GND" H 5655 4027 50  0000 C CNN
F 2 "" H 5650 4200 50  0001 C CNN
F 3 "" H 5650 4200 50  0001 C CNN
	1    5650 4200
	1    0    0    -1  
$EndComp
Wire Wire Line
	5650 4200 5650 4150
Wire Wire Line
	5650 4150 5700 4150
$Comp
L Connector:TestPoint TP36
U 1 1
P 7250 4850
F 0 "TP36" V 7250 5250 50  0000 R CNN
F 1 "TestPoint" V 7350 5250 50  0000 R CNN
F 2 "TestPoint:TestPoint_Pad_D1.0mm" H 7450 4850 50  0001 C CNN
F 3 "~" H 7450 4850 50  0001 C CNN
	1    7250 4850
	0    1    1    0   
$EndComp
$Comp
L Connector:TestPoint TP37
U 1 1
P 7250 5050
F 0 "TP37" V 7250 5450 50  0000 R CNN
F 1 "TestPoint" V 7350 5450 50  0000 R CNN
F 2 "TestPoint:TestPoint_Pad_D1.0mm" H 7450 5050 50  0001 C CNN
F 3 "~" H 7450 5050 50  0001 C CNN
	1    7250 5050
	0    1    1    0   
$EndComp
Wire Wire Line
	7250 4850 6700 4850
$Comp
L power:GND #PWR0107
U 1 1
P 7200 5100
F 0 "#PWR0107" H 7200 4850 50  0001 C CNN
F 1 "GND" H 7205 4927 50  0000 C CNN
F 2 "" H 7200 5100 50  0001 C CNN
F 3 "" H 7200 5100 50  0001 C CNN
	1    7200 5100
	1    0    0    -1  
$EndComp
Wire Wire Line
	7200 5100 7200 5050
Wire Wire Line
	7200 5050 7250 5050
$Comp
L Connector:TestPoint TP35
U 1 1
P 6550 3200
F 0 "TP35" V 6550 3600 50  0000 R CNN
F 1 "TestPoint" V 6650 3600 50  0000 R CNN
F 2 "TestPoint:TestPoint_Pad_D1.0mm" H 6750 3200 50  0001 C CNN
F 3 "~" H 6750 3200 50  0001 C CNN
	1    6550 3200
	0    1    1    0   
$EndComp
Wire Wire Line
	6550 3200 6300 3200
$Comp
L Device:C C4
U 1 1
P 5250 4150
F 0 "C4" V 4998 4150 50  0000 C CNN
F 1 "100nF" V 5089 4150 50  0000 C CNN
F 2 "Capacitor_SMD:C_0402_1005Metric" H 5288 4000 50  0001 C CNN
F 3 "~" H 5250 4150 50  0001 C CNN
F 4 "C1525" V 5250 4150 50  0001 C CNN "LCSC"
	1    5250 4150
	1    0    0    -1  
$EndComp
Wire Wire Line
	5400 3950 5250 3950
Wire Wire Line
	5250 3950 5250 4000
Connection ~ 5400 3950
$Comp
L power:GND #PWR0108
U 1 1
P 5250 4350
F 0 "#PWR0108" H 5250 4100 50  0001 C CNN
F 1 "GND" H 5255 4177 50  0000 C CNN
F 2 "" H 5250 4350 50  0001 C CNN
F 3 "" H 5250 4350 50  0001 C CNN
	1    5250 4350
	1    0    0    -1  
$EndComp
Wire Wire Line
	5250 4350 5250 4300
$Comp
L power:GND #PWR?
U 1 1
P 6200 5300
F 0 "#PWR?" H 6200 5050 50  0001 C CNN
F 1 "GND" H 6205 5127 50  0000 C CNN
F 2 "" H 6200 5300 50  0001 C CNN
F 3 "" H 6200 5300 50  0001 C CNN
	1    6200 5300
	1    0    0    -1  
$EndComp
Wire Wire Line
	6200 5300 6200 5250
$EndSCHEMATC
